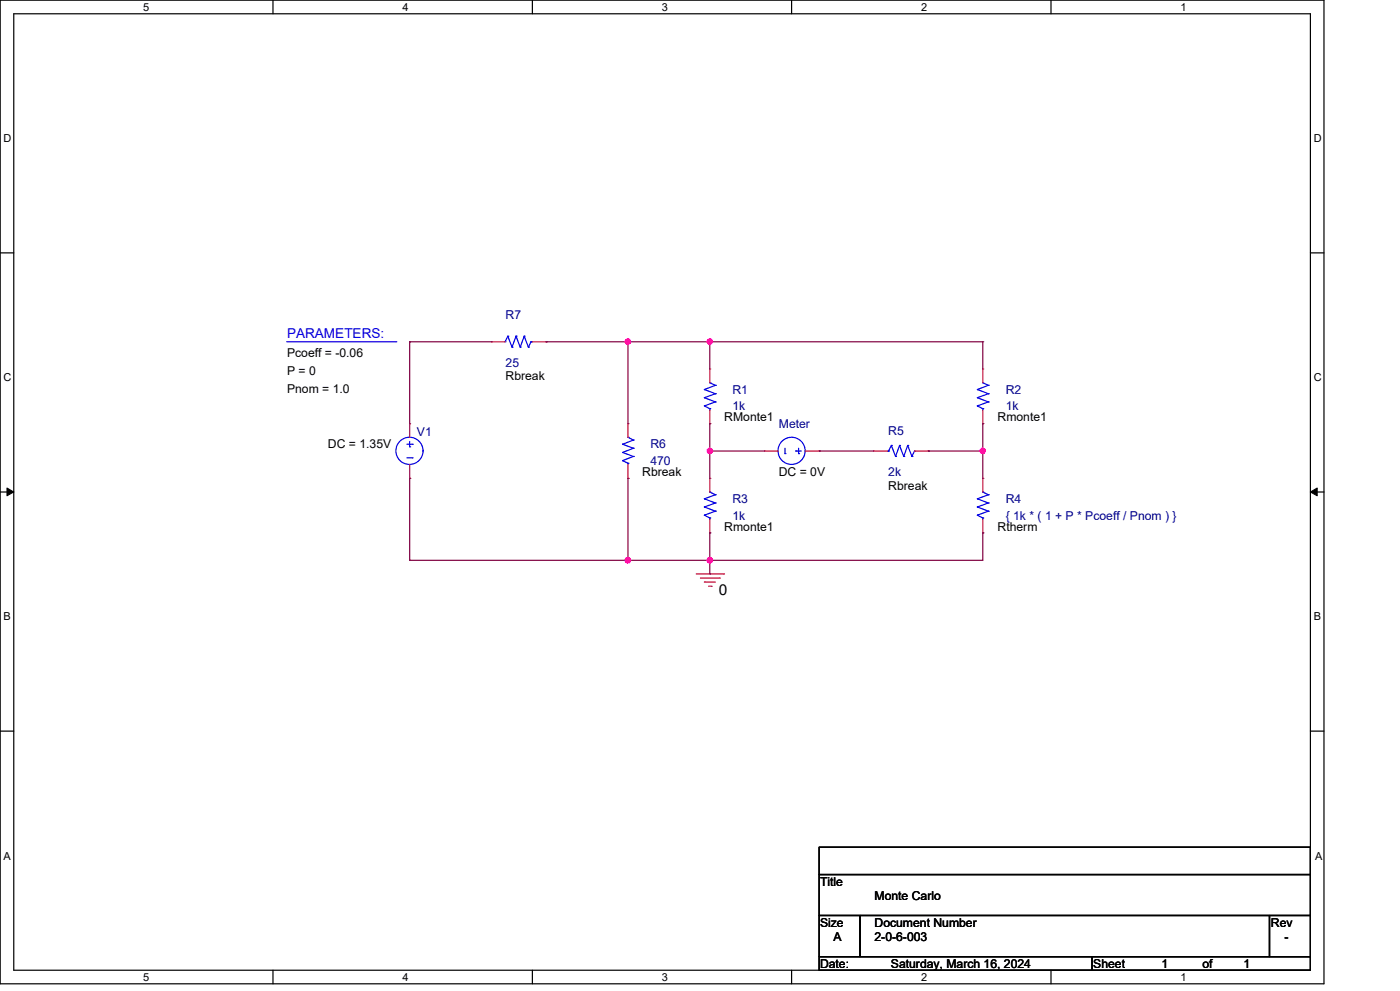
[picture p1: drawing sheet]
<svg xmlns="http://www.w3.org/2000/svg" width="297mm" height="210mm" viewBox="0 0 297 210" stroke-linecap="round" stroke-linejoin="round" font-family="sans-serif">
<g fill="none" stroke="#000" stroke-width=".25">
<path d="M0 0h280.6v208.4h-280.6zM2.9 2.9h274.8v202.6h-274.8zM57.8 0v2.9M112.8 0v2.9M167.8 0v2.9M222.7 0v2.9M0 53.6h2.9M277.7 53.6h2.9M0 104.2h2.9M277.7 104.2h2.9M0 154.9h2.9M277.7 154.9h2.9"/>
<path d="M173.6 179.4h104.1v5.8h-104.1zM173.6 185.2h104.1v8.7h-104.1zM173.6 193.9h8.7v8.7h-8.7zM182.3 193.9h86.7v8.7h-86.7zM269 193.9h8.7v8.7h-8.7zM57.8 205.5v2.9M112.8 205.5v2.9M167.8 205.5v2.9M173.6 202.6h57.8v2.9h-57.8zM222.7 205.5v2.9M231.4 202.6h46.3v2.9h-46.3z"/>
</g>
<path d="M1.5 103.4l1.4 .8-1.4 .8zM277.7 104.2l1.4-.8v1.6z" fill="#000" stroke="#000" stroke-width=".21"/>
<g fill="none" stroke="#f00" stroke-width=".25">
<path d="M104.2 72.4h.1M104.2 72.4h2.8M112.8 72.4h2.9M115.7 72.4h.1M150.4 78.1h.1M150.4 78.1v3M208.3 78.1h.1M208.3 78.1v3M86.8 89.7h.1M86.8 89.7v2.9M86.8 98.4v2.9M133.1 89.7h.1"/>
<path d="M133.1 89.7v2.9M133.1 98.4v2.9M150.4 89.7h.1M150.4 86.9v2.8M162 95.5h.1M162 95.5h2.9M170.7 95.5h2.9M173.6 95.5h.1M185.1 95.5h.1M185.1 95.5h3M193.8 95.5h2.9M196.7 95.5h.1"/>
<path d="M208.3 89.7h.1M208.3 86.9v2.8M86.8 101.3h.1M133.1 101.3h.1M150.4 101.3h.1M150.4 112.9h.1M150.4 101.3v2.9M150.4 110v2.9M208.3 101.3h.1M208.3 112.9h.1M208.3 101.3v2.9M208.3 110v2.9"/>
<path d="M147.5 121.6h5.8M148.4 122.4h4M149.3 123.3h.1M149.3 123.3h2.3M150.2 124.2h.5M150.7 124.2h.1M152.4 122.4h.1M153.3 121.6h.1"/>
</g>
<g fill="none" stroke="#00f" stroke-width=".25">
<path d="M60.8 72.4h23.1M83.9 72.4h.1M107 72.4h.1M107.6 71.2h.1M107.6 71.2l.9 2.3M107.6 71.2l-.6 1.2M108.5 73.5h.1M109.4 71.2h.1M109.4 71.2l.8 2.3M109.4 71.2l-.9 2.3M110.2 73.5h.1M111.1 71.2h.1"/>
<path d="M111.1 71.2l.9 2.3M111.1 71.2l-.9 2.3M112 73.5h.1M112.5 72.4h.1M112.5 72.4h.3M112.5 72.4l-.5 1.1M86.2 97h1.2M86.2 94.1h1.2M86.8 94.6h.1M86.8 93.5v1.1M87.4 97h.1M87.4 94.1h.1"/>
<path d="M131.9 97.6h.1M131.9 95.8h.1M131.9 94.1h.1M131.9 97.6l1.2 .5M131.9 95.8l2.3 .9M131.9 94.1l2.3 .8M133.1 92.6h.1M133.1 98.1h.1M133.1 92.6l1.1 .6M133.1 98.1v.3M134.2 96.7h.1M134.2 94.9h.1"/>
<path d="M134.2 93.2h.1M134.2 96.7l-2.3 .9M134.2 94.9l-2.3 .9M134.2 93.2l-2.3 .9M149.3 86h.1M149.3 84.2h.1M149.3 82.5h.1M149.3 86l1.1 .6M149.3 84.2l2.3 .9M149.3 82.5l2.3 .9M150.4 81.1h.1M150.4 86.6h.1"/>
<path d="M150.4 86.6v.3M150.4 81.1l1.2 .5M151.6 85.1h.1M151.6 83.4h.1M151.6 81.6h.1M151.6 85.1l-2.3 .9M151.6 83.4l-2.3 .8M151.6 81.6l-2.3 .9M166.4 96.1h.1M166.4 94.9v1.2M168.6 95.5h.1M168.6 95.5h1.2"/>
<path d="M169.2 96.1h.1M169.2 94.9v1.2M188.1 95.5h.2M188.3 95.5h.1M188.9 94.4h.1M188.9 94.4l-.6 1.1M188.9 94.4l.9 2.3M189.8 96.7h.1M190.6 94.4h.1M190.6 94.4l-.8 2.3M190.6 94.4l.9 2.3M191.5 96.7h.1"/>
<path d="M192.4 94.4h.1M192.4 94.4l-.9 2.3M192.4 94.4l.9 2.3M193.3 96.7h.1M193.8 95.5h.1M193.8 95.5l-.5 1.2M207.1 86h.1M207.1 84.2h.1M207.1 82.5h.1M207.1 86l1.2 .6M207.1 84.2l2.3 .9M207.1 82.5l2.3 .9"/>
<path d="M208.3 81.1h.1M208.3 86.6h.1M208.3 81.1l1.1 .5M208.3 86.6v.3M209.4 85.1h.1M209.4 83.4h.1M209.4 81.6h.1M209.4 85.1l-2.3 .9M209.4 83.4l-2.3 .8M209.4 81.6l-2.3 .9M149.3 109.1h.1M149.3 107.4h.1"/>
<path d="M149.3 105.6h.1M149.3 109.1l1.1 .6M149.3 107.4l2.3 .9M149.3 105.6l2.3 .9M150.4 104.2h.1M150.4 109.7h.1M150.4 104.2l1.2 .6M150.4 109.7v.3M151.6 108.3h.1M151.6 106.5h.1M151.6 104.8h.1M151.6 108.3l-2.3 .8"/>
<path d="M151.6 106.5l-2.3 .9M151.6 104.8l-2.3 .8M207.1 109.1h.1M207.1 107.4h.1M207.1 105.6h.1M207.1 109.1l1.2 .6M207.1 107.4l2.3 .9M207.1 105.6l2.3 .9M208.3 104.2h.1M208.3 109.7h.1M208.3 109.7v.3M208.3 104.2l1.1 .6"/>
<path d="M209.4 108.3h.1M209.4 106.5h.1M209.4 104.8h.1M209.4 108.3l-2.3 .8M209.4 106.5l-2.3 .9M209.4 104.8l-2.3 .8"/>
<circle cx="86.8" cy="95.5" r="2.88"/>
<circle cx="167.8" cy="95.5" r="2.88"/>
</g>
<g fill="none" stroke="#800040" stroke-width=".25">
<path d="M86.8 72.4h.1M86.8 72.4h17.4M86.8 72.4v17.3M115.7 72.4h.1M115.7 72.4h92.6M133.1 72.4h.1M133.1 72.4v17.3M150.4 72.4h.1M150.4 72.4v5.7M208.3 72.4h.1M208.3 72.4v5.7M150.4 89.7h.1"/>
<path d="M150.4 95.5h.1M150.4 89.7v11.6M150.4 95.5h11.6M173.6 95.5h.1M173.6 95.5h11.5M196.7 95.5h.1M196.7 95.5h11.6M208.3 89.7h.1M208.3 95.5h.1M208.3 89.7v11.6M86.8 101.3h.1M86.8 118.7h.1"/>
<path d="M86.8 101.3v17.4M133.1 101.3h.1M133.1 118.7h.1M133.1 101.3v17.4M150.4 112.9h.1M150.4 118.7h.1M150.4 112.9v8.7M208.3 112.9h.1M208.3 112.9v5.8h-121.5M150.4 121.6h.1"/>
</g>
<g fill="#f0f" stroke="#f0f" stroke-width=".25">
<circle cx="150.4" cy="95.5" r=".55"/>
<circle cx="208.3" cy="95.5" r=".55"/>
<circle cx="150.4" cy="72.4" r=".55"/>
<circle cx="133.1" cy="72.4" r=".56"/>
<circle cx="150.4" cy="118.7" r=".56"/>
<circle cx="133.1" cy="118.7" r=".57"/>
</g>
<text font-size="3.2" x="152.3" y="125.9">0</text>
<text font-size="2.9" fill="#00f" x="60.8" y="71.5">PARAMETERS:</text>
<g font-size="2.6" fill="#000080">
<text x="107.1" y="67.5">R7</text>
<text x="107.1" y="77.6">25</text>
<text x="155.2" y="83.4">R1</text>
<text x="213.1" y="83.4">R2</text>
<text x="155.2" y="86.9">1k</text>
<text x="213.1" y="86.9">1k</text>
<text x="88.3" y="92.4">V1</text>
<text x="137.8" y="95">R6</text>
<text x="165.1" y="90.7">Meter</text>
<text x="188.3" y="92.1">R5</text>
<text x="137.8" y="98.5">470</text>
<text x="188.3" y="100.8">2k</text>
<text x="155.2" y="106.6">R3</text>
<text x="213.1" y="106.6">R4</text>
<text x="155.2" y="110.1">1k</text>
<text x="213.1" y="110.1">{ 1k * ( 1 + P * Pcoeff / Pnom ) }</text>
</g>
<g font-size="2.6">
<text x="60.8" y="75.6">Pcoeff = -0.06</text>
<text x="60.8" y="79.4">P = 0</text>
<text x="60.8" y="83.1">Pnom = 1.0</text>
<text x="107.1" y="80.5">Rbreak</text>
<text x="153.5" y="89.2">RMonte1</text>
<text x="211.4" y="89.2">Rmonte1</text>
<text x="69.5" y="95">DC = 1.35V</text>
<text x="136.1" y="100.8">Rbreak</text>
<text x="165.1" y="100.8">DC = 0V</text>
<text x="188.3" y="103.7">Rbreak</text>
<text x="153.5" y="112.4">Rmonte1</text>
<text x="211.4" y="112.4">Rtherm</text>
<text x="173.8" y="187.7">Title</text>
<text x="185.3" y="190.6">Monte Carlo</text>
<text x="173.8" y="196.3">Size</text>
<text x="185.3" y="196.3">Document Number</text>
<text x="269.3" y="196.3">Rev</text>
<text x="176.7" y="199.3">A</text>
<text x="185.3" y="199.3">2-0-6-003</text>
<text x="272.2" y="199.3">-</text>
<text x="173.8" y="205.1">Date:</text>
<text x="188.8" y="205.1">Saturday, March 16, 2024</text>
<text x="231.7" y="205.1">Sheet</text>
<text x="246.2" y="205.1">1</text>
<text x="254.8" y="205.1">of</text>
<text x="263.5" y="205.1">1</text>
</g>
<g font-size="2.3">
<text x="30.4" y="2.2">5</text>
<text x="85.3" y="2.2">4</text>
<text x="140.3" y="2.2">3</text>
<text x="195.2" y="2.2">2</text>
<text x="250.2" y="2.2">1</text>
<text x=".8" y="30.1">D</text>
<text x="278.4" y="30.1">D</text>
<text x=".8" y="80.8">C</text>
<text x="278.4" y="80.8">C</text>
<text x=".8" y="131.4">B</text>
<text x="278.4" y="131.4">B</text>
<text x=".8" y="182.2">A</text>
<text x="278.7" y="182.2">A</text>
<text x="30.4" y="207.7">5</text>
<text x="85.3" y="207.7">4</text>
<text x="140.3" y="207.7">3</text>
<text x="195.2" y="207.7">2</text>
<text x="250.2" y="207.7">1</text>
</g>
</svg>
